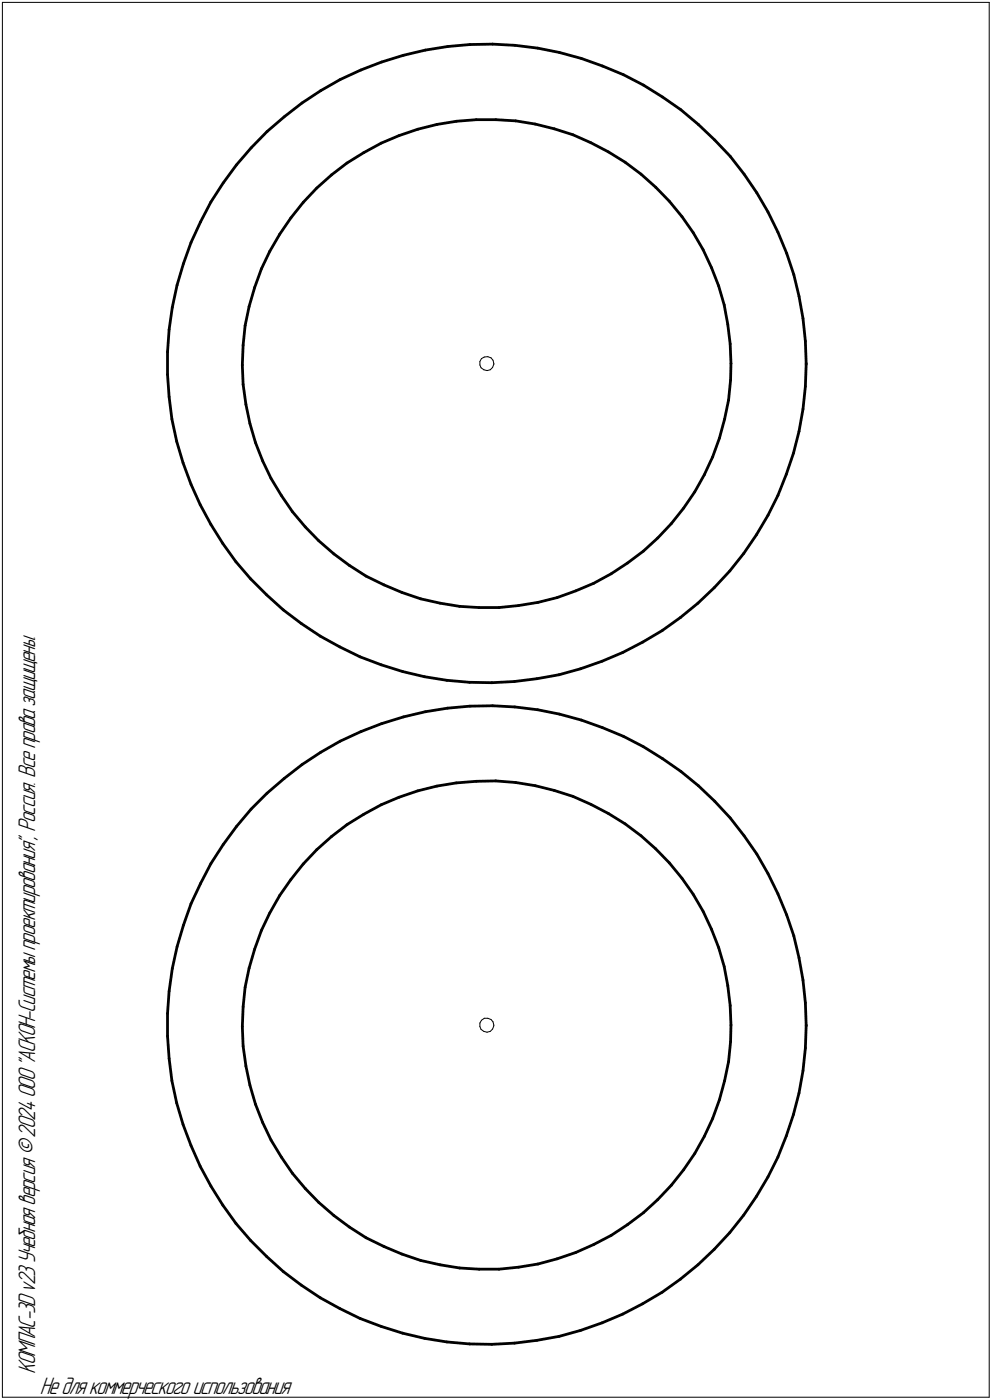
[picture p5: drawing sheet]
<svg xmlns="http://www.w3.org/2000/svg" width="211mm" height="298mm" viewBox="0 0 211 298" stroke-linecap="round" stroke-linejoin="round" font-family="sans-serif">
<g fill="none" stroke="#000" stroke-width=".59">
<path d="M68.2 19.3l4.2-2.4zM72.4 16.9l4.4-2zM76.8 14.9l4.4-1.7zM81.2 13.2l4.7-1.4zM85.9 11.8l4.6-1.1zM90.5 10.7l4.7-.8zM95.2 9.9l4.8-.4zM100 9.5l4.8-.1zM104.8 9.4l4.8 .3zM109.6 9.7l4.8 .5zM114.4 10.2l4.6 1zM119 11.2l4.7 1.2z"/>
<path d="M123.7 12.4l4.5 1.7zM128.2 14.1l4.5 1.8zM132.7 15.9l4.2 2.2zM136.9 18.1l4.1 2.6zM47.5 38.9l-2.6 4.1zM50.3 35.1l-2.8 3.8zM53.4 31.5l-3.1 3.6zM56.8 28l3.7-3.1zM56.8 28l-3.4 3.5zM60.5 24.9l3.8-3zM64.3 21.9l3.9-2.6zM70.5 37.3l3.3-2.6z"/>
<path d="M73.8 34.7l3.6-2.2zM77.4 32.5l3.7-2zM81.1 30.5l3.8-1.6zM84.9 28.9l4-1.4zM88.9 27.5l4.1-1zM93 26.5l4.1-.7zM97.1 25.8l4.2-.3zM101.3 25.5h4.2zM105.5 25.5l4.2 .2zM109.7 25.7l4.2 .7zM113.9 26.4l4 1zM117.9 27.4l4 1.3z"/>
<path d="M121.9 28.7l3.8 1.7zM125.7 30.4l3.8 1.9zM129.5 32.3l3.5 2.2zM133 34.5l3.4 2.6zM136.4 37.1l3.1 2.8zM139.5 39.9l2.9 2.9zM141 20.7l3.9 2.7zM144.9 23.4l3.7 3.1zM148.6 26.5l3.5 3.3zM152.1 29.8l3.3 3.5zM155.4 33.3l2.9 3.8zM158.3 37.1l2.7 4z"/>
<path d="M39 56.1l-1.3 4.6zM40.6 51.6l-1.6 4.5zM42.7 47.2l-2.1 4.4zM44.9 43l-2.2 4.2zM55.6 57.2l-1.4 4zM57.4 53.5l-1.8 3.7zM59.5 49.9l-2.1 3.6zM61.9 46.4l-2.4 3.5zM64.5 43.1l-2.6 3.3zM67.4 40l3.1-2.7zM67.4 40l-2.9 3.1zM142.4 42.8l2.7 3.3z"/>
<path d="M145.1 46.1l2.4 3.4zM147.5 49.5l2.1 3.7zM149.6 53.2l1.8 3.8zM151.4 57l1.5 3.9zM161 41.1l2.4 4zM163.4 45.1l2.1 4.3zM165.5 49.4l1.9 4.5zM167.4 53.9l1.5 4.6zM168.9 58.5l1.1 4.6zM35.6 74.9v4.9zM35.6 79.8l.4 4.7zM36 70.2l-.4 4.7z"/>
<path d="M36.7 65.4l-.7 4.8zM37.7 60.7l-1 4.7zM51.6 77.7l.1 4.2zM51.7 73.5l-.1 4.2zM52.2 69.3l-.5 4.2zM53 65.3l-.8 4zM54.2 61.2l-1.2 4.1zM152.9 60.9l1.2 4zM154.1 64.9l.8 4.2zM154.9 69.1l.5 4.1zM155.4 73.2l.1 4.2zM155.5 77.4l-.1 3.5z"/>
<path d="M170 63.1l.9 4.7zM170.9 67.8l.5 4.8zM171.4 72.6l.1 4.8zM171.5 77.6l-.1 4.7zM171.5 77.4v.2zM36 84.5l.6 4.7zM36.6 89.2l1 4.8zM37.6 94l1.3 4.6zM38.9 98.6l1.7 4.5zM51.7 81.9l.6 4.2zM52.3 86.1l.9 4.1zM53.2 90.2l1.2 4z"/>
<path d="M54.4 94.2l1.5 3.9zM55.9 98.1l1.8 3.8zM151.6 97.3l-1.7 3.8zM153.1 93.3l-1.5 4zM154.2 89.2l-1.1 4.1zM155 85.2l-.8 4zM155.4 80.9l-.4 4.3zM168.8 96.5l-1.5 4.5zM170 91.9l-1.2 4.6zM170.9 87.1l-.9 4.8zM171.4 82.3l-.5 4.8zM40.6 103.1l2 4.3z"/>
<path d="M42.6 107.4l2.3 4.3zM44.9 111.7l2.5 4zM47.4 115.7l2.8 3.9zM50.2 119.6l3.1 3.7zM57.7 101.9l2.2 3.6zM59.9 105.5l2.3 3.5zM62.2 109l2.7 3.2zM64.9 112.2l2.9 2.9zM67.8 115.1l3.2 2.8zM71 117.9l3.3 2.5zM133.5 119.9l3.4-2.6zM136.9 117.3l3.1-2.7z"/>
<path d="M142.8 111.5l-2.8 3.1zM145.5 108.2l-2.7 3.3zM147.8 104.7l-2.3 3.5zM149.9 101.1l-2.1 3.6zM158.2 117.9l-2.9 3.7zM161 113.9l-2.8 4zM163.4 109.7l-2.4 4.2zM165.5 105.5l-2.1 4.2zM167.3 101l-1.8 4.5zM53.3 123.3l3.4 3.4zM56.7 126.7l3.6 3.2zM60.3 129.9l3.8 2.9z"/>
<path d="M64.1 132.8l4.1 2.7zM68.2 135.5l4.1 2.3zM72.3 137.8l4.3 2.1zM74.3 120.4l3.6 2.3zM76.6 139.9l4.5 1.7zM77.9 122.7l3.8 1.8zM81.7 124.5l3.8 1.7zM85.5 126.2l4 1.3zM89.5 127.5l4.1 .9zM93.6 128.4l4.2 .7zM97.8 129.1l4.1 .3zM101.9 129.4h4.3z"/>
<path d="M106.2 129.4l4.1-.5zM110.3 128.9l4.2-.6zM114.5 128.3l4-1zM118.5 127.3l4-1.5zM122.5 125.8l3.8-1.6zM126.3 124.2l3.7-2zM130 122.2l3.5-2.3zM132.5 138.9l4.2-2.2zM136.7 136.7l4.2-2.4zM140.9 134.3l3.9-2.8zM144.8 131.5l3.7-3.1zM148.5 128.4l3.5-3.3z"/>
<path d="M155.3 121.6l-3.3 3.5zM72.4 157.8l4.4-2zM76.8 155.8l4.4-1.7zM81.1 141.6l4.6 1.4zM81.2 154.1l4.7-1.4zM85.7 143l4.6 1.1zM85.9 152.7l4.6-1.1zM90.3 144.1l4.8 .8zM90.5 151.6l4.7-.8zM95.1 144.9l4.8 .4zM95.2 150.8l4.8-.4zM99.9 145.3l4.7 .1z"/>
<path d="M100 150.4l4.8-.1zM104.6 145.4l4.9-.3zM104.8 150.3l4.8 .2zM109.5 145.1l4.7-.6zM109.6 150.5l4.8 .6zM114.2 144.5l4.8-.8zM114.4 151.1l4.6 1zM119 143.7l4.5-1.3zM119 152.1l4.7 1.2zM123.5 142.4l4.6-1.6zM123.7 153.3l4.5 1.6zM128.1 140.8l4.4-1.9z"/>
<path d="M128.2 154.9l4.5 1.9zM132.7 156.8l4.2 2.2zM136.9 159l4.1 2.5zM47.5 179.8l-2.6 4.1zM50.3 176l-2.8 3.8zM53.4 172.3l-3.1 3.7zM56.8 168.9l3.7-3.1zM56.8 168.9l-3.4 3.4zM60.5 165.8l3.8-3zM64.3 162.8l3.9-2.6zM68.2 160.2l4.2-2.4zM70.5 178.1l3.3-2.5z"/>
<path d="M73.8 175.6l3.6-2.2zM77.4 173.4l3.7-2zM81.1 171.4l3.8-1.6zM84.9 169.8l4-1.4zM88.9 168.4l4.1-1zM93 167.4l4.1-.7zM97.1 166.7l4.2-.3zM101.3 166.4l4.2-.1zM105.5 166.3l4.2 .3zM109.7 166.6l4.2 .7zM113.9 167.3l4 1zM117.9 168.3l4 1.3z"/>
<path d="M121.9 169.6l3.8 1.7zM125.7 171.3l3.8 1.9zM129.5 173.2l3.5 2.2zM133 175.4l3.4 2.6zM136.4 178l3.1 2.8zM141 161.5l3.9 2.8zM144.9 164.3l3.7 3zM148.6 167.3l3.5 3.3zM152.1 170.6l3.3 3.6zM155.4 174.2l2.9 3.8zM158.3 178l2.7 3.9zM39 197l-1.3 4.6z"/>
<path d="M40.6 192.4l-1.6 4.6zM42.7 188.1l-2.1 4.3zM44.9 183.9l-2.2 4.2zM55.6 198.1l-1.4 4zM57.4 194.4l-1.8 3.7zM59.5 190.7l-2.1 3.7zM61.9 187.3l-2.4 3.4zM64.5 184l-2.6 3.3zM67.4 180.9l3.1-2.8zM67.4 180.9l-2.9 3.1zM139.5 180.8l2.9 2.9zM142.4 183.7l2.7 3.3z"/>
<path d="M145.1 187l2.4 3.4zM147.5 190.4l2.1 3.7zM149.6 194.1l1.8 3.8zM151.4 197.9l1.5 3.9zM161 181.9l2.4 4.1zM163.4 186l2.1 4.3zM165.5 190.3l1.9 4.5zM167.4 194.8l1.5 4.5zM168.9 199.3l1.1 4.7zM35.6 215.8v4.8zM36 211.1l-.4 4.7zM36.7 206.2l-.7 4.9z"/>
<path d="M37.7 201.6l-1 4.6zM51.6 218.6l.1 4.2zM51.7 214.4l-.1 4.2zM52.2 210.2l-.5 4.2zM53 206.2l-.8 4zM54.2 202.1l-1.2 4.1zM152.9 201.8l1.2 4zM154.1 205.8l.8 4.1zM154.9 209.9l.5 4.2zM155.4 214.1l.1 4.2zM155.5 218.3l-.1 3.5zM170 204l.9 4.7z"/>
<path d="M170.9 208.7l.5 4.8zM171.4 213.5l.1 4.8zM171.5 218.4l-.1 4.8zM171.5 218.3v.1zM35.6 220.6l.4 4.8zM36 225.4l.6 4.7zM36.6 230.1l1 4.8zM37.6 234.9l1.3 4.5zM38.9 239.4l1.7 4.5zM51.7 222.8l.6 4.2zM52.3 227l.9 4.1zM53.2 231.1l1.2 4z"/>
<path d="M54.4 235.1l1.5 3.9zM55.9 239l1.8 3.7zM151.6 238.2l-1.7 3.8zM153.1 234.2l-1.5 4zM154.2 230.1l-1.1 4.1zM155 226.1l-.8 4zM155.4 221.8l-.4 4.3zM168.8 237.3l-1.5 4.6zM170 232.7l-1.2 4.6zM170.9 228l-.9 4.7zM171.4 223.2l-.5 4.8zM40.6 243.9l2 4.4z"/>
<path d="M42.6 248.3l2.3 4.3zM44.9 252.6l2.5 4zM47.4 256.6l2.8 3.9zM57.7 242.7l2.2 3.7zM59.9 246.4l2.3 3.5zM62.2 249.9l2.7 3.2zM64.9 253.1l2.9 2.9zM67.8 256l3.2 2.8zM71 258.8l3.3 2.5zM136.9 258.2l3.1-2.8zM142.8 252.4l-2.8 3zM145.5 249.1l-2.7 3.3z"/>
<path d="M147.8 245.6l-2.3 3.5zM149.9 242l-2.1 3.6zM158.2 258.7l-2.9 3.8zM161 254.8l-2.8 3.9zM163.4 250.6l-2.4 4.2zM165.5 246.4l-2.1 4.2zM167.3 241.9l-1.8 4.5zM50.2 260.5l3.1 3.7zM53.3 264.2l3.4 3.3zM56.7 267.5l3.6 3.3zM60.3 270.8l3.8 2.8zM64.1 273.6l4.1 2.8z"/>
<path d="M68.2 276.4l4.1 2.2zM72.3 278.6l4.3 2.2zM74.3 261.3l3.6 2.3zM77.9 263.6l3.8 1.8zM81.7 265.4l3.8 1.6zM85.5 267l4 1.4zM89.5 268.4l4.1 .9zM93.6 269.3l4.2 .7zM97.8 270l4.1 .3zM101.9 270.3h4.3zM106.2 270.3l4.1-.5zM110.3 269.8l4.2-.6z"/>
<path d="M114.5 269.2l4-1.1zM118.5 268.1l4-1.4zM122.5 266.7l3.8-1.7zM126.3 265l3.7-1.9zM130 263.1l3.5-2.3zM132.5 279.8l4.2-2.2zM133.5 260.8l3.4-2.6zM136.7 277.6l4.2-2.4zM140.9 275.2l3.9-2.8zM144.8 272.4l3.7-3.1zM148.5 269.3l3.5-3.3zM155.3 262.5l-3.3 3.5z"/>
<path d="M76.6 280.8l4.5 1.6zM81.1 282.4l4.6 1.5zM85.7 283.9l4.6 1.1zM90.3 285l4.8 .7zM95.1 285.7l4.8 .5zM99.9 286.2l4.7 .1zM104.6 286.3l4.9-.3zM109.5 286l4.7-.6zM114.2 285.4l4.8-.8zM119 284.6l4.5-1.3zM123.5 283.3l4.6-1.6zM128.1 281.7l4.4-1.9z"/>
</g>
<g fill="none" stroke="#000" stroke-width=".21">
<path d="M.5 .5v297zM.5 .5h210zM210.5 .5v297zM102.1 77v.7zM102.1 77.7l.3 .6zM102.4 78.3l.6 .4zM102.4 76.4l.6-.4zM102.4 76.4l-.3 .6zM103 78.7l.6 .2zM103 76l.8-.1zM103.6 78.9l.7-.2zM103.8 75.9l.7 .3z"/>
<path d="M104.5 76.2l.4 .5zM104.8 78.2l-.5 .5zM104.9 76.7l.2 .7zM105.1 77.6l-.3 .6zM105.1 77.4v.2zM102.1 217.8v.8zM102.1 218.6l.3 .6zM102.4 219.2l.6 .4zM102.4 217.3l.6-.5zM102.4 217.3l-.3 .5zM103 219.6l.6 .2zM103 216.8h.8z"/>
<path d="M103.6 219.8l.7-.2zM103.8 216.8l.7 .3zM104.3 219.6l.5-.5zM104.5 217.1l.4 .5zM104.9 217.6l.2 .7zM105.1 218.4l-.3 .7zM105.1 218.3v.1zM.5 297.5h210z"/>
</g>
<g font-size="5.4">
<text x="7.5" y="292.5" transform="rotate(-90 7.5 292.5)">КОМПАС-3Dv23Учебнаяверсия©2024ООО&quot;АСКОН-Системыпроектирования&quot;, Россия. Всеправазащищены.</text>
<text x="8.5" y="296.7">Недлякоммерческогоиспользования</text>
</g>
</svg>
